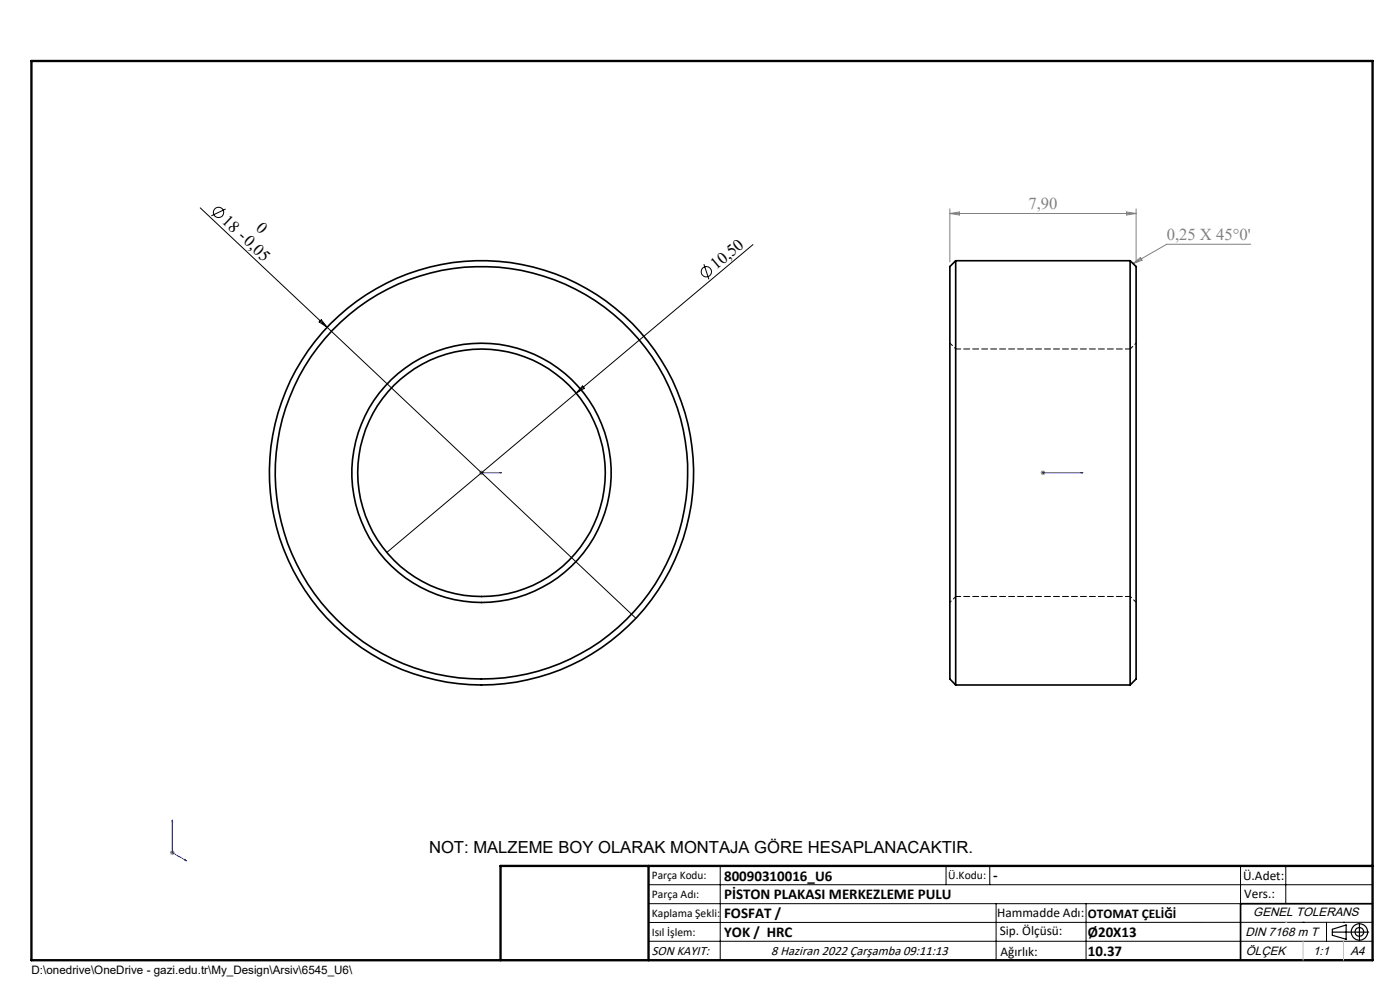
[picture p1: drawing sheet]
<svg xmlns="http://www.w3.org/2000/svg" width="297mm" height="210mm" viewBox="0 0 297 210" stroke-linecap="round" stroke-linejoin="round" font-family="sans-serif">
<g fill="none" stroke="#000" stroke-width=".21">
<path d="M42.5 44.1l92.4 87.1M47.9 44.3l-3.1 1.5M149.3 56l1.1 3.3M159.7 51.9l-37.5 31.5M67.7 68.3l.5-.5 1.2 1.6zM122.2 83.4l-40.1 33.8M123.6 81.9l.4 .5-1.8 1zM137.6 187.7h153.6M137.6 191.7h153.6M137.6 199.7h153.6M152.8 183.7v20M200.7 183.7v4"/>
<path d="M210 183.7v4M211.3 191.7v12M230.4 191.7v12M263.2 183.7v20M272.8 183.7v8M276.4 195.6h.1M281.4 195.6v4.1M285 195.6h.1M291.2 195.6l-153.6 .1"/>
<circle cx="46.4" cy="45.1" r="1.09"/>
<circle cx="149.8" cy="57.6" r="1.09"/>
</g>
<g fill="none" stroke="#000" stroke-width=".25">
<path d="M282.6 197.7h7.8M282.6 197.1l3-.9v3l-3-.8zM288.4 195.8v3.8M106.2 203.7h185"/>
<circle cx="288.4" cy="197.7" r="1.74"/>
<circle cx="288.4" cy="197.7" r=".93"/>
</g>
<path d="M102 100.3h.2zM102.1 100.3h.1M102.1 100.3h4.3M106.4 100.3h-.4h.4M221.2 100.3h.2zM221.3 100.3h8.4M221.3 100.3h.1M229.7 100.3h-.4h.4M36.5 173.9l.1 .4h-.1zM36.5 173.9v7l3 1.7M39.2 182.3l.3 .3-.3-.1z" fill="none" stroke="#00f" stroke-width=".21"/>
<g fill="none" stroke="#808080" stroke-width=".21">
<path d="M201.5 44.3v11.3M201.5 45.3h39.5M201.5 45.3l2-.3v.6zM239 45l2 .3-2 .3zM240.4 55.9l1.5-1.3 .4 .6zM241 44.3v11.3M265.3 51.8h-17.8l-7.1 4.1M101.8 99.9l.7 .7M102.1 99.8v1M102.5 99.9l-.7 .7M220.9 99.9l.7 .7M221.3 99.8v1"/>
<path d="M221.6 99.9l-.7 .7M101.6 100.3h1.1M220.8 100.3h1M36.1 180.9h.9M36.2 180.5l.7 .7M36.5 180.4v1M36.9 180.5l-.7 .7"/>
</g>
<path d="M291.2 191.7h-28v12" fill="none" stroke="#000" stroke-width=".35"/>
<path d="M6.7 12.9h284.5v190.8h-284.5zM137.6 183.7v20M291.2 183.7h-185v20" fill="none" stroke="#000" stroke-width=".5"/>
<path d="M276.4 199.7v4M285 199.7v4" fill="none" stroke="#c0c0c0" stroke-width=".21"/>
<path d="M272.8 195.6h.1" fill="none" stroke="#c0c0c0" stroke-width=".25"/>
<g fill="#00f">
<path d="M106 100.3h.4zM102 100.3h.2z"/>
<path d="M39.2 182.3l.3 .3-.3-.1zM36.5 173.9l.1 .4h-.1zM221.2 100.3h.2zM229.3 100.3h.4z"/>
</g>
<g fill="none" stroke="#000" stroke-width=".35">
<path d="M202.7 55.3v90M202.7 55.3l-1.2 1.2v87.5l1.2 1.3M202.7 55.3h37M239.7 55.3v90M239.7 55.3l1.3 1.2v87.5l-1.3 1.3M202.7 145.3h37"/>
<circle cx="102.1" cy="100.3" r="45"/>
<circle cx="102.1" cy="100.3" r="26.3"/>
<circle cx="102.1" cy="100.3" r="27.5"/>
<circle cx="102.1" cy="100.3" r="43.8"/>
</g>
<path d="M202.8 74l-1.3-1.2M241 72.8l-1.2 1.2M201.5 127.8l1.3-1.3M239.8 126.5l1.2 1.3" fill="none" stroke="#000" stroke-width=".21" stroke-dasharray="1.3 .6" stroke-dashoffset=".9"/>
<path d="M239.8 74h-37M202.8 126.5h37" fill="none" stroke="#000" stroke-width=".21" stroke-dasharray="1.3 .6" stroke-dashoffset=".2"/>
<g font-size="3.5">
<text x="46.9" y="47.1" transform="rotate(43 46.9 47.1)">18 -0,05</text>
<text x="54.2" y="48.6" transform="rotate(43 54.2 48.6)">0</text>
<text x="152" y="57.3" transform="rotate(-40 152 57.3)">10,50</text>
<text x="91" y="180.8">NOT: MALZEME BOY OLARAK MONTAJA GÖRE HESAPLANACAKTIR.</text>
</g>
<g font-size="3.5" fill="#808080">
<text x="218.2" y="44.4">7,90</text>
<text x="247.5" y="51">0,25 X 45°0'</text>
</g>
<g font-size="3.2">
<text x="153.6" y="186.8">80090310016_U6</text>
<text x="153.6" y="190.8">PİSTON PLAKASI MERKEZLEME PULU</text>
<text x="210.7" y="186.6">-</text>
<text x="153.6" y="194.8">FOSFAT /</text>
<text x="153.6" y="198.8">YOK / HRC</text>
<text x="230.8" y="198.7">Ø20X13</text>
<text x="230.8" y="202.8">10.37</text>
</g>
<g font-size="2.8">
<text x="263.7" y="186.7">Ü.Adet:</text>
<text x="263.9" y="190.5">Vers.:</text>
<text x="211.5" y="194.5">Hammadde Adı:</text>
<text x="230.8" y="194.7">OTOMAT ÇELİĞİ</text>
<text x="138.3" y="202.6">SON KAYIT:</text>
<text x="163.6" y="202.6">8 Haziran 2022 Çarşamba 09:11:13</text>
<text x="212.1" y="198.4">Sip. Ölçüsü:</text>
<text x="212.2" y="202.7">Ağırlık:</text>
</g>
<g font-size="2.6">
<text x="265.9" y="194.4">GENEL TOLERANS</text>
<text x="264.2" y="198.5">DIN 7168 m T</text>
<text x="264.3" y="202.6">ÖLÇEK</text>
<text x="278.5" y="202.6">1:1</text>
<text x="286.5" y="202.6">A4</text>
</g>
<g font-size="2.5">
<text x="138.3" y="186.4">Parça Kodu:</text>
<text x="138.3" y="190.5">Parça Adı:</text>
<text x="201.2" y="186.5">Ü.Kodu:</text>
<text x="138.3" y="194.5">Kaplama Şekli:</text>
<text x="138.3" y="198.6">Isıl İşlem:</text>
<text x="6.7" y="206.7">D:\onedrive\OneDrive - gazi.edu.tr\My_Design\Arsiv\6545_U6\</text>
</g>
</svg>
